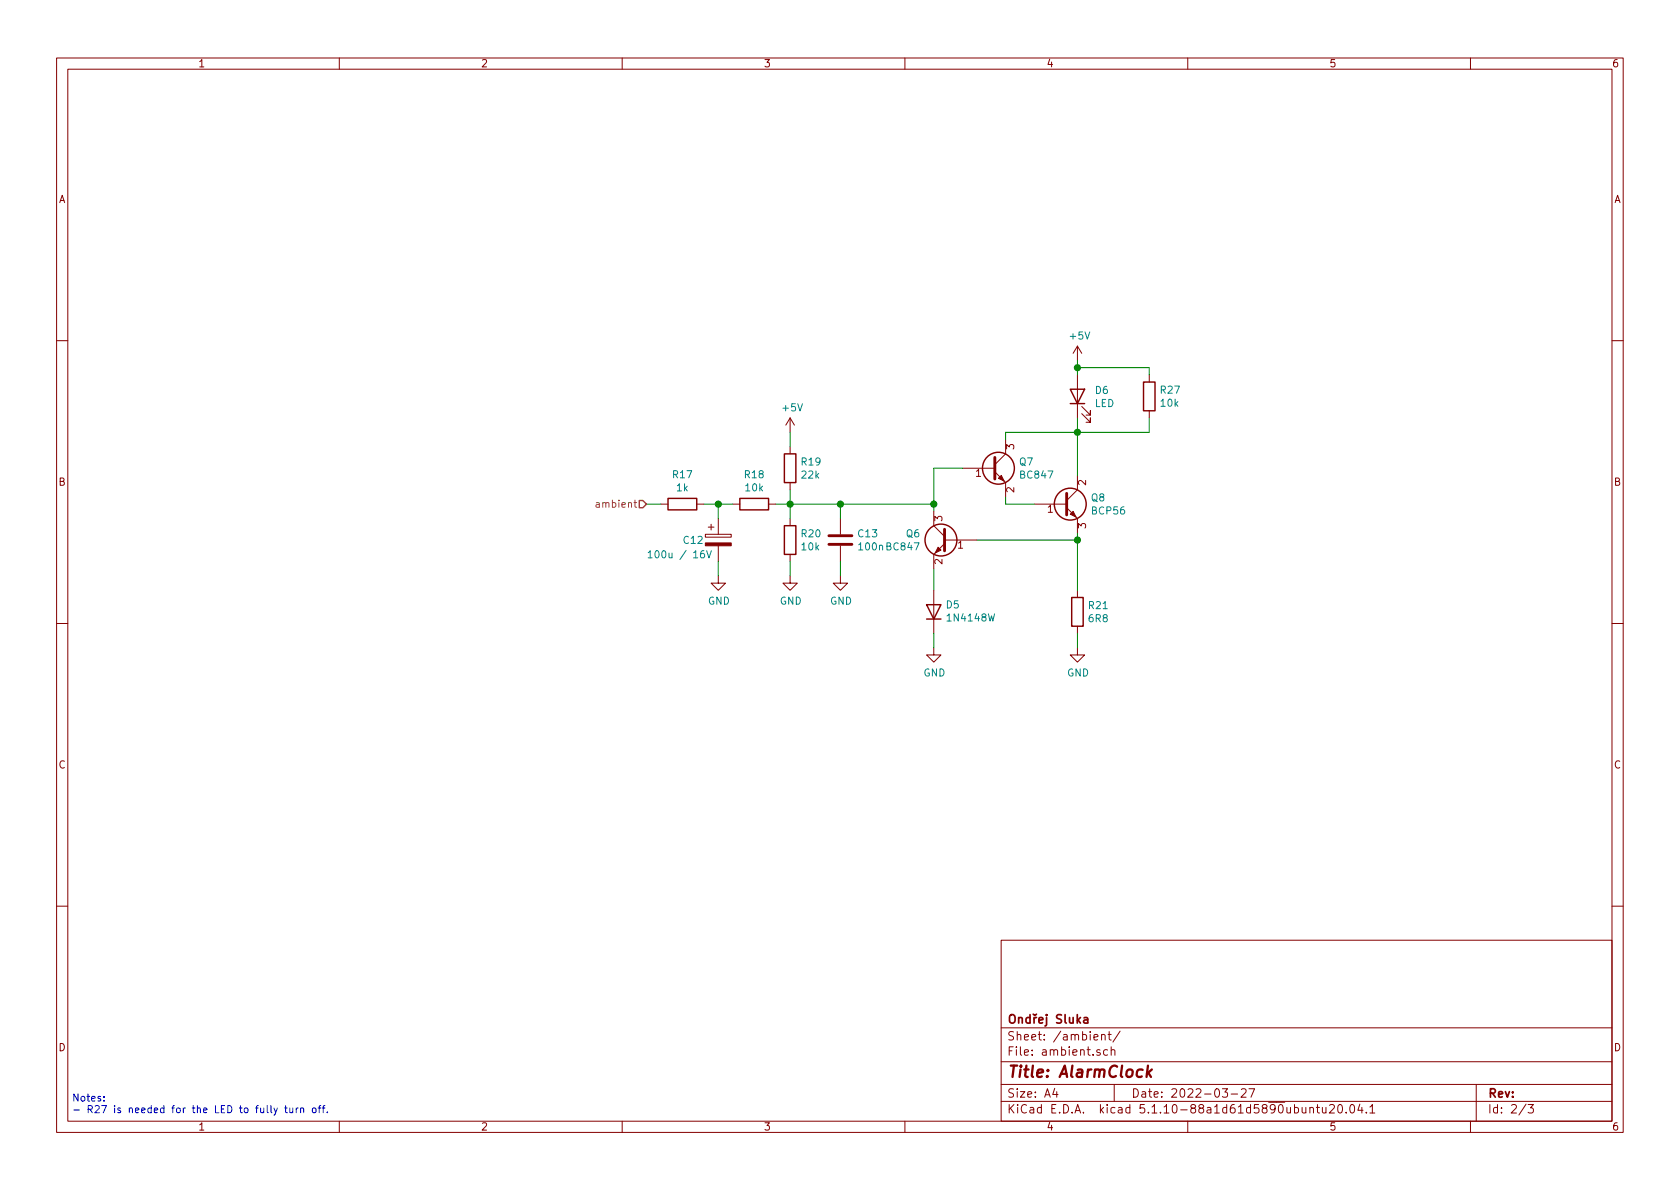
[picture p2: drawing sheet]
EESchema Schematic File Version 4
EELAYER 30 0
EELAYER END
$Descr A4 11693 8268
encoding utf-8
Sheet 2 3
Title "AlarmClock"
Date "2022-03-27"
Rev ""
Comp "Ondřej Sluka"
Comment1 ""
Comment2 ""
Comment3 ""
Comment4 ""
$EndDescr
Text HLabel 4500 3500 0    50   Input ~ 0
ambient
$Comp
L Device:R R17
U 1 1
P 4750 3500
F 0 "R17" V 4543 3500 50  0000 C CNN
F 1 "1k" V 4634 3500 50  0000 C CNN
F 2 "Resistor_SMD:R_1206_3216Metric_Pad1.30x1.75mm_HandSolder" V 4680 3500 50  0001 C CNN
F 3 "~" H 4750 3500 50  0001 C CNN
	1    4750 3500
	0    1    1    0   
$EndComp
$Comp
L Device:R R18
U 1 1
P 5250 3500
F 0 "R18" V 5043 3500 50  0000 C CNN
F 1 "10k" V 5134 3500 50  0000 C CNN
F 2 "Resistor_SMD:R_1206_3216Metric_Pad1.30x1.75mm_HandSolder" V 5180 3500 50  0001 C CNN
F 3 "~" H 5250 3500 50  0001 C CNN
	1    5250 3500
	0    1    1    0   
$EndComp
$Comp
L Device:CP C12
U 1 1
P 5000 3750
F 0 "C12" H 4750 3750 50  0000 L CNN
F 1 "100u / 16V" H 4500 3650 50  0000 L CNN
F 2 "Capacitor_SMD:CP_Elec_6.3x5.4" H 5038 3600 50  0001 C CNN
F 3 "~" H 5000 3750 50  0001 C CNN
F 4 "GES05413805" H 5000 3750 50  0001 C CNN "GES"
	1    5000 3750
	1    0    0    -1  
$EndComp
$Comp
L power:GND #PWR0143
U 1 1
P 5000 4000
F 0 "#PWR0143" H 5000 3750 50  0001 C CNN
F 1 "GND" H 5005 3827 50  0000 C CNN
F 2 "" H 5000 4000 50  0001 C CNN
F 3 "" H 5000 4000 50  0001 C CNN
	1    5000 4000
	1    0    0    -1  
$EndComp
$Comp
L power:GND #PWR0144
U 1 1
P 5500 4000
F 0 "#PWR0144" H 5500 3750 50  0001 C CNN
F 1 "GND" H 5505 3827 50  0000 C CNN
F 2 "" H 5500 4000 50  0001 C CNN
F 3 "" H 5500 4000 50  0001 C CNN
	1    5500 4000
	1    0    0    -1  
$EndComp
$Comp
L Device:R R20
U 1 1
P 5500 3750
F 0 "R20" H 5570 3796 50  0000 L CNN
F 1 "10k" H 5570 3705 50  0000 L CNN
F 2 "Resistor_SMD:R_1206_3216Metric_Pad1.30x1.75mm_HandSolder" V 5430 3750 50  0001 C CNN
F 3 "~" H 5500 3750 50  0001 C CNN
	1    5500 3750
	1    0    0    -1  
$EndComp
$Comp
L Device:R R19
U 1 1
P 5500 3250
F 0 "R19" H 5570 3296 50  0000 L CNN
F 1 "22k" H 5570 3205 50  0000 L CNN
F 2 "Resistor_SMD:R_1206_3216Metric_Pad1.30x1.75mm_HandSolder" V 5430 3250 50  0001 C CNN
F 3 "~" H 5500 3250 50  0001 C CNN
	1    5500 3250
	1    0    0    -1  
$EndComp
$Comp
L Transistor_BJT:BCP56 Q8
U 1 1
P 7400 3500
F 0 "Q8" H 7591 3546 50  0000 L CNN
F 1 "BCP56" H 7591 3455 50  0000 L CNN
F 2 "Package_TO_SOT_SMD:SOT-223-3_TabPin2" H 7600 3425 50  0001 L CIN
F 3 "http://cache.nxp.com/documents/data_sheet/BCP56_BCX56_BC56PA.pdf?pspll=1" H 7400 3500 50  0001 L CNN
	1    7400 3500
	1    0    0    -1  
$EndComp
$Comp
L Transistor_BJT:BC847 Q7
U 1 1
P 6900 3250
F 0 "Q7" H 7091 3296 50  0000 L CNN
F 1 "BC847" H 7091 3205 50  0000 L CNN
F 2 "Package_TO_SOT_SMD:SOT-23" H 7100 3175 50  0001 L CIN
F 3 "http://www.infineon.com/dgdl/Infineon-BC847SERIES_BC848SERIES_BC849SERIES_BC850SERIES-DS-v01_01-en.pdf?fileId=db3a304314dca389011541d4630a1657" H 6900 3250 50  0001 L CNN
	1    6900 3250
	1    0    0    -1  
$EndComp
$Comp
L Transistor_BJT:BC847 Q6
U 1 1
P 6600 3750
F 0 "Q6" H 6791 3796 50  0000 L CNN
F 1 "BC847" H 6791 3705 50  0000 L CNN
F 2 "Package_TO_SOT_SMD:SOT-23" H 6800 3675 50  0001 L CIN
F 3 "http://www.infineon.com/dgdl/Infineon-BC847SERIES_BC848SERIES_BC849SERIES_BC850SERIES-DS-v01_01-en.pdf?fileId=db3a304314dca389011541d4630a1657" H 6600 3750 50  0001 L CNN
	1    6600 3750
	-1   0    0    -1  
$EndComp
$Comp
L power:GND #PWR0145
U 1 1
P 6500 4500
F 0 "#PWR0145" H 6500 4250 50  0001 C CNN
F 1 "GND" H 6505 4327 50  0000 C CNN
F 2 "" H 6500 4500 50  0001 C CNN
F 3 "" H 6500 4500 50  0001 C CNN
	1    6500 4500
	1    0    0    -1  
$EndComp
$Comp
L power:GND #PWR0146
U 1 1
P 7500 4500
F 0 "#PWR0146" H 7500 4250 50  0001 C CNN
F 1 "GND" H 7505 4327 50  0000 C CNN
F 2 "" H 7500 4500 50  0001 C CNN
F 3 "" H 7500 4500 50  0001 C CNN
	1    7500 4500
	1    0    0    -1  
$EndComp
Wire Wire Line
	4600 3500 4500 3500
Wire Wire Line
	4900 3500 5000 3500
Wire Wire Line
	5000 3600 5000 3500
Connection ~ 5000 3500
Wire Wire Line
	5000 3500 5100 3500
Wire Wire Line
	5000 4000 5000 3900
Wire Wire Line
	5500 4000 5500 3900
Wire Wire Line
	5400 3500 5500 3500
Wire Wire Line
	5500 3500 5500 3600
Wire Wire Line
	5500 3400 5500 3500
Connection ~ 5500 3500
$Comp
L Device:R R21
U 1 1
P 7500 4250
F 0 "R21" H 7570 4296 50  0000 L CNN
F 1 "6R8" H 7570 4205 50  0000 L CNN
F 2 "Resistor_SMD:R_1206_3216Metric_Pad1.30x1.75mm_HandSolder" V 7430 4250 50  0001 C CNN
F 3 "~" H 7500 4250 50  0001 C CNN
	1    7500 4250
	1    0    0    -1  
$EndComp
$Comp
L power:+5V #PWR0147
U 1 1
P 7500 2500
F 0 "#PWR0147" H 7500 2350 50  0001 C CNN
F 1 "+5V" H 7515 2673 50  0000 C CNN
F 2 "" H 7500 2500 50  0001 C CNN
F 3 "" H 7500 2500 50  0001 C CNN
	1    7500 2500
	1    0    0    -1  
$EndComp
Wire Wire Line
	6800 3750 7500 3750
Wire Wire Line
	7500 3750 7500 3700
Wire Wire Line
	7500 3750 7500 4100
Connection ~ 7500 3750
Wire Wire Line
	7500 4400 7500 4500
Wire Wire Line
	7000 3450 7000 3500
Wire Wire Line
	7000 3500 7200 3500
Wire Wire Line
	7000 3050 7000 3000
Wire Wire Line
	7000 3000 7500 3000
Wire Wire Line
	7500 3000 7500 3300
$Comp
L Device:LED D6
U 1 1
P 7500 2750
F 0 "D6" V 7539 2632 50  0000 R CNN
F 1 "LED" V 7448 2632 50  0000 R CNN
F 2 "Connector_Molex:Molex_KK-254_AE-6410-02A_1x02_P2.54mm_Vertical" H 7500 2750 50  0001 C CNN
F 3 "~" H 7500 2750 50  0001 C CNN
	1    7500 2750
	0    -1   -1   0   
$EndComp
Wire Wire Line
	7500 2900 7500 3000
Connection ~ 7500 3000
Wire Wire Line
	7500 2600 7500 2550
Wire Wire Line
	6500 3550 6500 3500
Wire Wire Line
	5500 3500 5850 3500
$Comp
L Diode:1N4148W D5
U 1 1
P 6500 4250
F 0 "D5" V 6546 4170 50  0000 R CNN
F 1 "1N4148W" V 6455 4170 50  0000 R CNN
F 2 "Diode_SMD:D_SOD-123" H 6500 4075 50  0001 C CNN
F 3 "https://www.vishay.com/docs/85748/1n4148w.pdf" H 6500 4250 50  0001 C CNN
	1    6500 4250
	0    -1   -1   0   
$EndComp
Wire Wire Line
	6700 3250 6500 3250
Wire Wire Line
	6500 3250 6500 3500
Connection ~ 6500 3500
Wire Wire Line
	6500 3950 6500 4100
Wire Wire Line
	6500 4400 6500 4500
$Comp
L power:+5V #PWR0148
U 1 1
P 5500 3000
F 0 "#PWR0148" H 5500 2850 50  0001 C CNN
F 1 "+5V" H 5515 3173 50  0000 C CNN
F 2 "" H 5500 3000 50  0001 C CNN
F 3 "" H 5500 3000 50  0001 C CNN
	1    5500 3000
	1    0    0    -1  
$EndComp
Wire Wire Line
	5500 3000 5500 3100
$Comp
L Device:C C13
U 1 1
P 5850 3750
F 0 "C13" H 5965 3796 50  0000 L CNN
F 1 "100n" H 5965 3705 50  0000 L CNN
F 2 "Capacitor_SMD:C_1206_3216Metric_Pad1.33x1.80mm_HandSolder" H 5888 3600 50  0001 C CNN
F 3 "~" H 5850 3750 50  0001 C CNN
	1    5850 3750
	1    0    0    -1  
$EndComp
$Comp
L power:GND #PWR0149
U 1 1
P 5850 4000
F 0 "#PWR0149" H 5850 3750 50  0001 C CNN
F 1 "GND" H 5855 3827 50  0000 C CNN
F 2 "" H 5850 4000 50  0001 C CNN
F 3 "" H 5850 4000 50  0001 C CNN
	1    5850 4000
	1    0    0    -1  
$EndComp
Wire Wire Line
	5850 4000 5850 3900
Wire Wire Line
	5850 3600 5850 3500
Connection ~ 5850 3500
Wire Wire Line
	5850 3500 6500 3500
$Comp
L Device:R R27
U 1 1
P 8000 2750
F 0 "R27" H 8070 2796 50  0000 L CNN
F 1 "10k" H 8070 2705 50  0000 L CNN
F 2 "Resistor_SMD:R_1206_3216Metric_Pad1.30x1.75mm_HandSolder" V 7930 2750 50  0001 C CNN
F 3 "~" H 8000 2750 50  0001 C CNN
	1    8000 2750
	1    0    0    -1  
$EndComp
Wire Wire Line
	8000 2900 8000 3000
Wire Wire Line
	8000 3000 7500 3000
Wire Wire Line
	8000 2600 8000 2550
Wire Wire Line
	8000 2550 7500 2550
Connection ~ 7500 2550
Wire Wire Line
	7500 2550 7500 2500
Text Notes 500  7750 0    50   ~ 0
Notes:\n- R27 is needed for the LED to fully turn off.
$EndSCHEMATC
